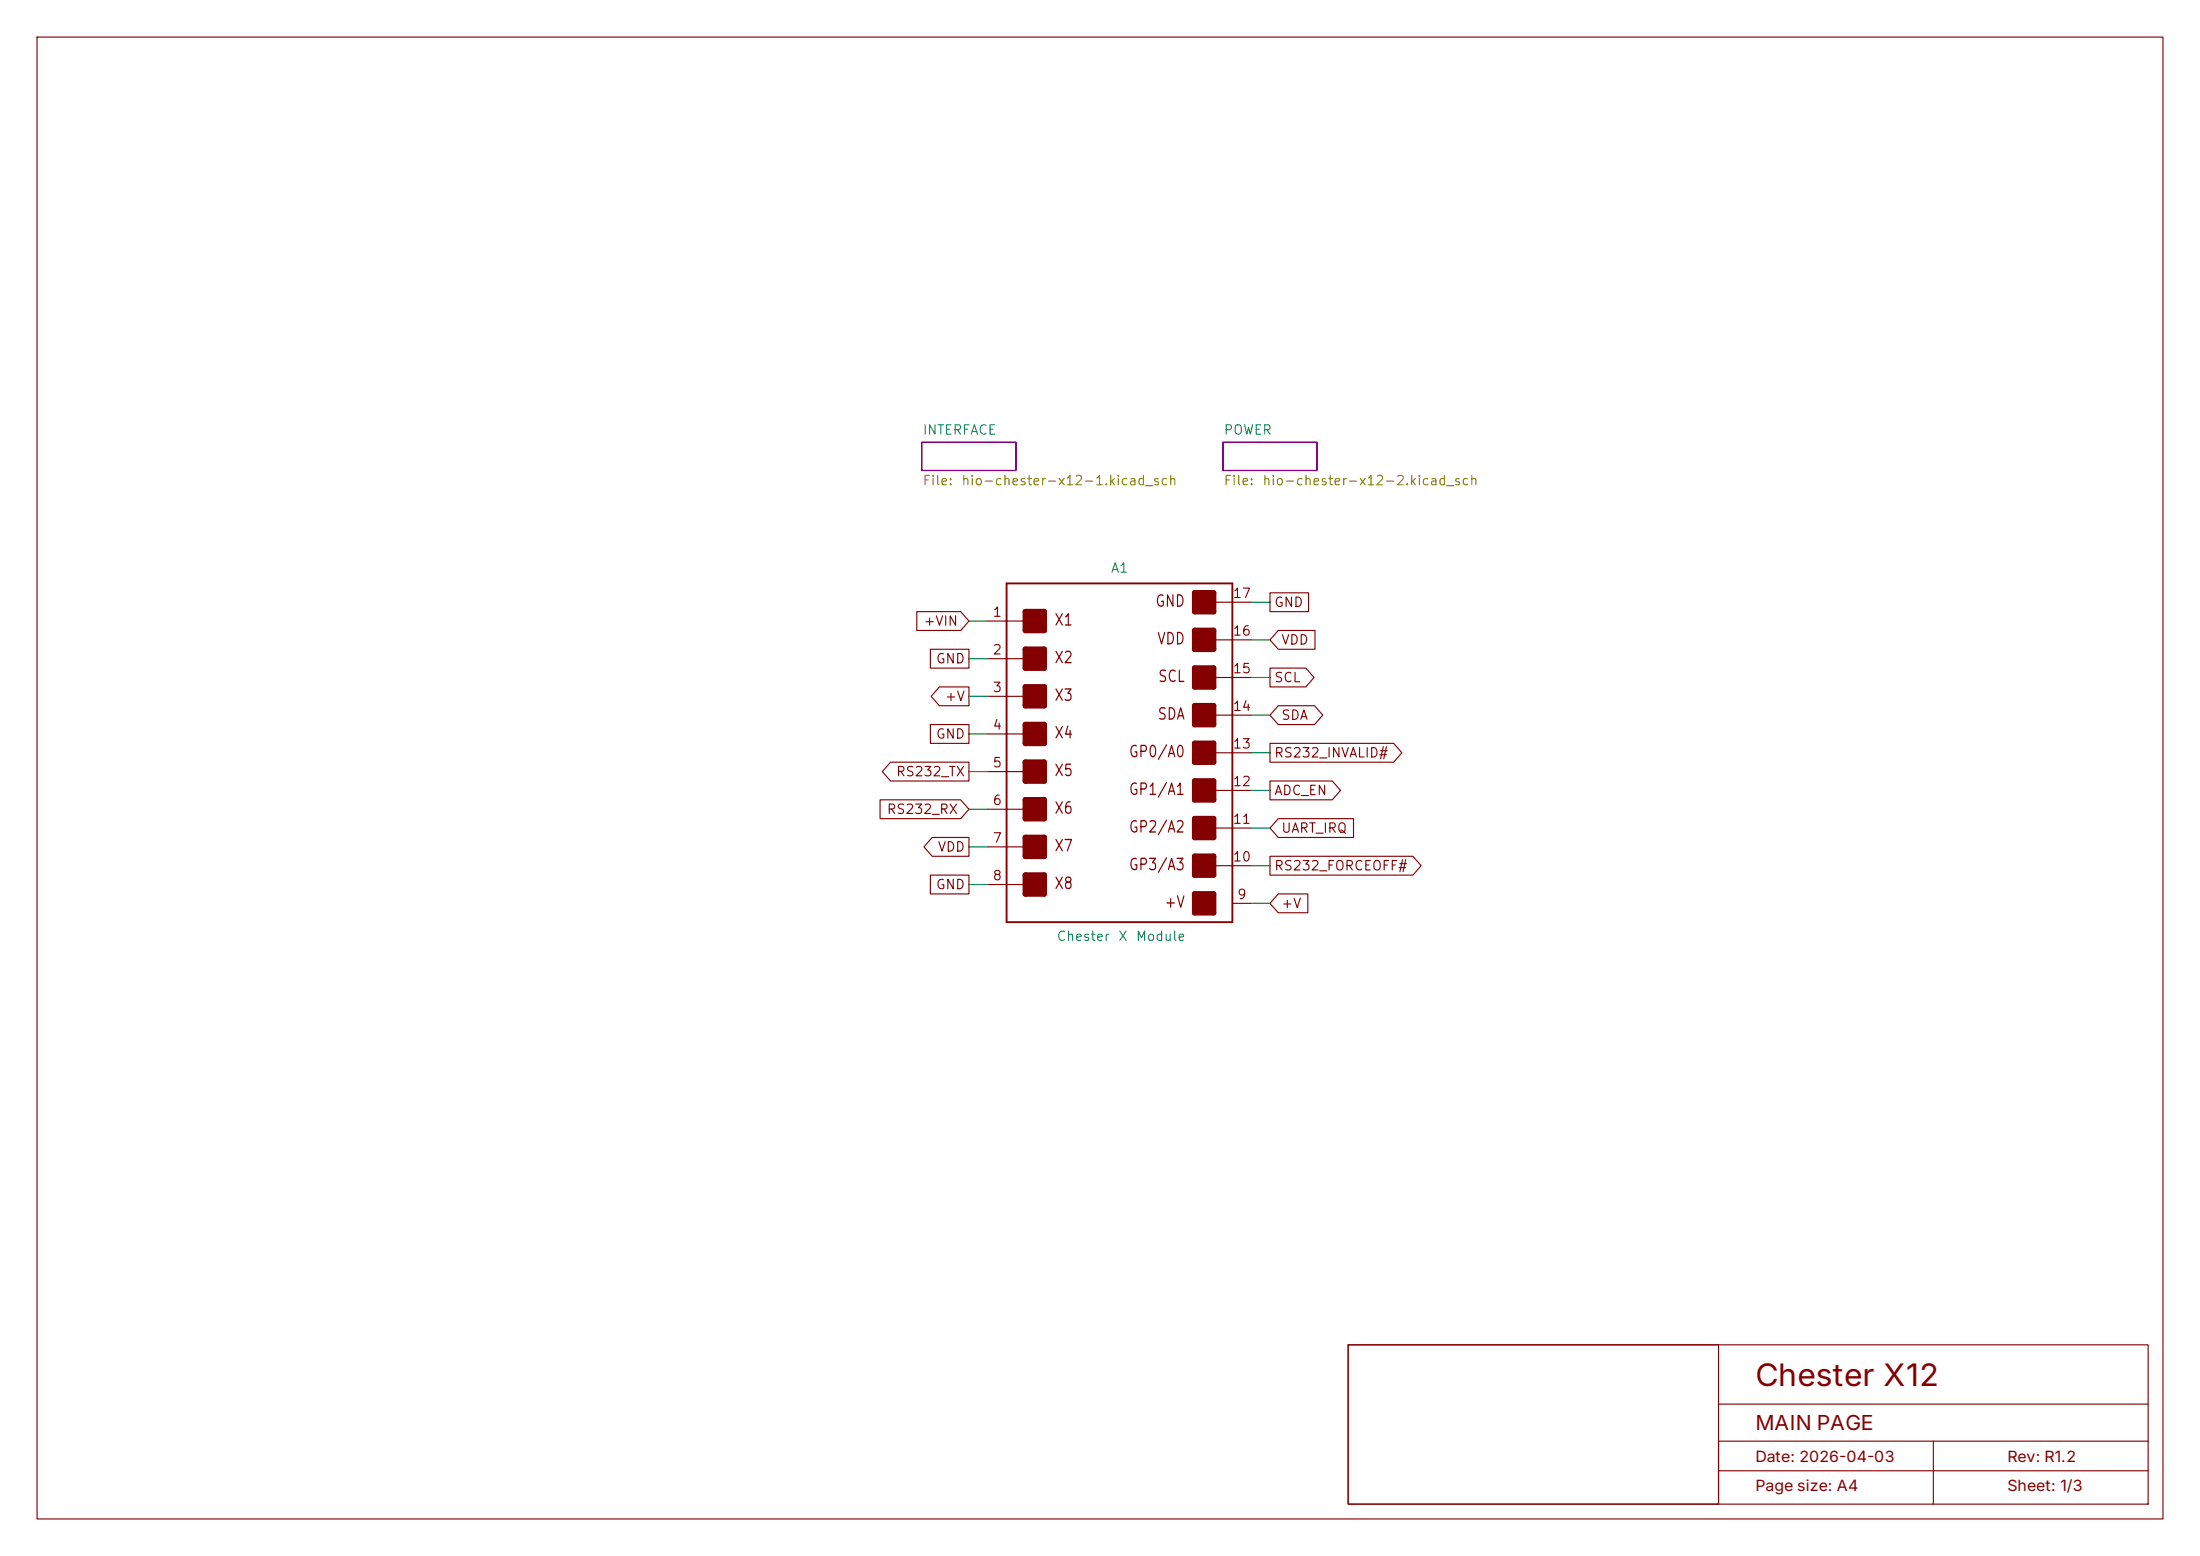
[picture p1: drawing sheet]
<svg xmlns="http://www.w3.org/2000/svg" width="297mm" height="210mm" viewBox="0 0 297 210" stroke-linecap="round" stroke-linejoin="round" font-family="sans-serif">
<g fill="none" stroke="#840000" stroke-width=".15">
<path d="M5 5h287v200h-287zM123.8 82.5h5.9l1.1 1.3-1.1 1.3h-5.9zM125.6 97.8h5.2v2.5h-5.2zM125.6 87.6h5.2v2.6h-5.2zM126.8 92.7h4v2.6h-4l-1.1-1.3zM133.3 83.8h5.1M133.3 88.9h5.1M133.3 94h5.1M133.3 99.1h5.1M163.8 81.3h5.1M163.8 86.4h5.1M163.8 91.4h5.1"/>
<path d="M163.8 96.5h5.1M171.4 90.2h4.9l1.1 1.2-1.1 1.3h-4.9zM171.4 80h5.3v2.6h-5.3zM172.6 85.1h4.9v2.5h-4.9l-1.2-1.2zM172.6 95.2h4.9l1.1 1.3-1.1 1.3h-4.9l-1.2-1.3zM118.8 107.9h10.9l1.1 1.3-1.1 1.3h-10.9zM120.2 102.9h10.6v2.5h-10.6l-1.1-1.3zM125.6 118.1h5.2v2.6h-5.2zM125.8 113h5v2.6h-5l-1.1-1.3zM133.3 104.1h5.1M133.3 109.2h5.1M133.3 114.3h5.1"/>
<path d="M133.3 119.4h5.1M163.8 101.6h5.1M163.8 106.7h5.1M163.8 111.8h5.1M163.8 116.8h5.1M171.4 100.3h16.7l1.2 1.3-1.2 1.3h-16.7zM171.4 105.4h8.5l1.1 1.3-1.1 1.3h-8.5zM171.4 115.6h19.3l1.2 1.2-1.2 1.3h-19.3zM172.6 110.5h10.1v2.5h-10.1l-1.2-1.2zM166.4 121.9h2.5M172.6 120.6h4v2.6h-4l-1.2-1.3zM182 181.5h108v21.5h-108z"/>
<path d="M182 181.5h50v21.5h-50zM232 198.5h58M232 189.5h58M261 194.5v8.5M290 194.5h-58v8.5"/>
</g>
<path d="M124.5 59.7h12.7v3.8h-12.7zM165.1 59.7h12.7v3.8h-12.7z" fill="none" stroke="#840084" stroke-width=".15"/>
<path d="M135.9 78.7h30.5v45.8h-30.5z" fill="none" stroke="#840000" stroke-width=".25"/>
<g fill="none" stroke="#840000" stroke-width=".76">
<path d="M138.4 82.6h2.6v2.5h-2.6zM138.4 87.6h2.6v2.6h-2.6zM138.4 92.7h2.6v2.6h-2.6zM138.4 97.8h2.6v2.5h-2.6zM161.3 80h2.5v2.6h-2.5zM161.3 85.1h2.5v2.5h-2.5zM161.3 90.2h2.5v2.5h-2.5zM161.3 95.3h2.5v2.5h-2.5zM138.4 102.9h2.6v2.5h-2.6zM138.4 108h2.6v2.5h-2.6zM138.4 113h2.6v2.6h-2.6zM138.4 118.1h2.6v2.6h-2.6z"/>
<path d="M161.3 100.3h2.5v2.6h-2.5zM161.3 105.4h2.5v2.6h-2.5zM161.3 110.5h2.5v2.5h-2.5zM161.3 115.6h2.5v2.5h-2.5zM161.3 120.7h2.5v2.5h-2.5z"/>
</g>
<g fill="#840000" stroke="#840000" stroke-width=".15">
<path d="M138.4 82.6h2.6v2.5h-2.6z"/>
<path d="M138.4 87.6h2.6v2.6h-2.6z"/>
<path d="M138.4 92.7h2.6v2.6h-2.6z"/>
<path d="M138.4 97.8h2.6v2.5h-2.6z"/>
<path d="M138.4 102.9h2.6v2.5h-2.6z"/>
<path d="M138.4 108h2.6v2.5h-2.6z"/>
<path d="M138.4 113h2.6v2.6h-2.6z"/>
<path d="M138.4 118.1h2.6v2.6h-2.6z"/>
<path d="M161.3 80h2.5v2.6h-2.5z"/>
<path d="M161.3 85.1h2.5v2.5h-2.5z"/>
<path d="M161.3 90.2h2.5v2.5h-2.5z"/>
<path d="M161.3 95.3h2.5v2.5h-2.5z"/>
<path d="M161.3 100.3h2.5v2.6h-2.5z"/>
<path d="M161.3 105.4h2.5v2.6h-2.5z"/>
<path d="M161.3 110.5h2.5v2.5h-2.5z"/>
<path d="M161.3 115.6h2.5v2.5h-2.5z"/>
<path d="M161.3 120.7h2.5v2.5h-2.5z"/>
</g>
<g fill="none" stroke="#008400" stroke-width=".15">
<path d="M130.8 99.1h2.5M130.8 94h2.5M130.8 88.9h2.5M130.8 83.8h2.5M168.9 81.3h2.5M168.9 96.5h2.5M168.9 91.4h2.5M168.9 86.4h2.5M130.8 104.1h2.5M130.8 109.2h2.5M130.8 114.3h2.5M130.8 119.4h2.5"/>
<path d="M168.9 116.8h2.5M168.9 111.8h2.5M168.9 101.6h2.5M168.9 106.7h2.5M168.9 121.9h2.5"/>
</g>
<text font-size="4.2" fill="#840000" x="237" y="187">Chester X12</text>
<text font-size="2.8" fill="#840000" x="237" y="193">MAIN PAGE</text>
<g font-size="2.1" fill="#840000">
<text x="237" y="197.3">Date: 2026-04-03</text>
<text x="271" y="197.3">Rev: R1.2</text>
<text x="237" y="201.3">Page size: A4</text>
<text x="271" y="201.3">Sheet: 1/3</text>
</g>
<g font-size="1.5" fill="#840000">
<text x="155.9" y="82.3">GND</text>
<text x="142.2" y="84.8">X1</text>
<text x="142.2" y="89.9">X2</text>
<text x="156.1" y="87.4">VDD</text>
<text x="142.2" y="95">X3</text>
<text x="156.2" y="92.4">SCL</text>
<text x="142.2" y="100.1">X4</text>
<text x="156.2" y="97.5">SDA</text>
<text x="142.2" y="105.1">X5</text>
<text x="152.3" y="102.6">GP0/A0</text>
<text x="152.3" y="107.7">GP1/A1</text>
<text x="142.2" y="110.2">X6</text>
<text x="152.3" y="112.8">GP2/A2</text>
<text x="142.2" y="115.3">X7</text>
<text x="152.3" y="117.8">GP3/A3</text>
<text x="142.2" y="120.4">X8</text>
<text x="157.1" y="122.9">+V</text>
</g>
<g font-size="1.3" fill="#008484">
<text x="124.5" y="59">INTERFACE</text>
<text x="165.1" y="59">POWER</text>
<text x="149.9" y="77.6">A1</text>
<text x="142.6" y="127.3">Chester</text>
<text x="150.9" y="127.3">X</text>
<text x="153.2" y="127.3">Module</text>
</g>
<g font-size="1.3" fill="#848400">
<text x="124.5" y="65.8">File:</text>
<text x="129.7" y="65.8">hio-chester-x12-1.kicad_sch</text>
<text x="165.1" y="65.8">File:</text>
<text x="170.3" y="65.8">hio-chester-x12-2.kicad_sch</text>
</g>
<g font-size="1.3" fill="#840000">
<text x="133.9" y="83.6">1</text>
<text x="166.3" y="81">17</text>
<text x="171.9" y="82.2">GND</text>
<text x="124.6" y="84.8">+VIN</text>
<text x="126.3" y="89.9">GND</text>
<text x="133.9" y="88.6">2</text>
<text x="166.3" y="86.1">16</text>
<text x="172.9" y="87.3">VDD</text>
<text x="127.5" y="94.9">+V</text>
<text x="133.9" y="93.7">3</text>
<text x="166.3" y="91.2">15</text>
<text x="171.9" y="92.4">SCL</text>
<text x="126.3" y="100">GND</text>
<text x="133.9" y="98.8">4</text>
<text x="166.3" y="101.3">13</text>
<text x="166.3" y="96.3">14</text>
<text x="172.9" y="97.5">SDA</text>
<text x="120.9" y="105.1">RS232_TX</text>
<text x="133.9" y="103.9">5</text>
<text x="166.3" y="106.4">12</text>
<text x="171.9" y="102.6">RS232_INVALID#</text>
<text x="171.9" y="107.6">ADC_EN</text>
<text x="119.6" y="110.2">RS232_RX</text>
<text x="133.9" y="109">6</text>
<text x="166.3" y="111.5">11</text>
<text x="172.9" y="112.7">UART_IRQ</text>
<text x="126.5" y="115.3">VDD</text>
<text x="133.9" y="114">7</text>
<text x="133.9" y="119.1">8</text>
<text x="166.3" y="116.6">10</text>
<text x="171.9" y="117.8">RS232_FORCEOFF#</text>
<text x="126.3" y="120.3">GND</text>
<text x="166.9" y="121.7">9</text>
<text x="172.9" y="122.9">+V</text>
</g>
</svg>
